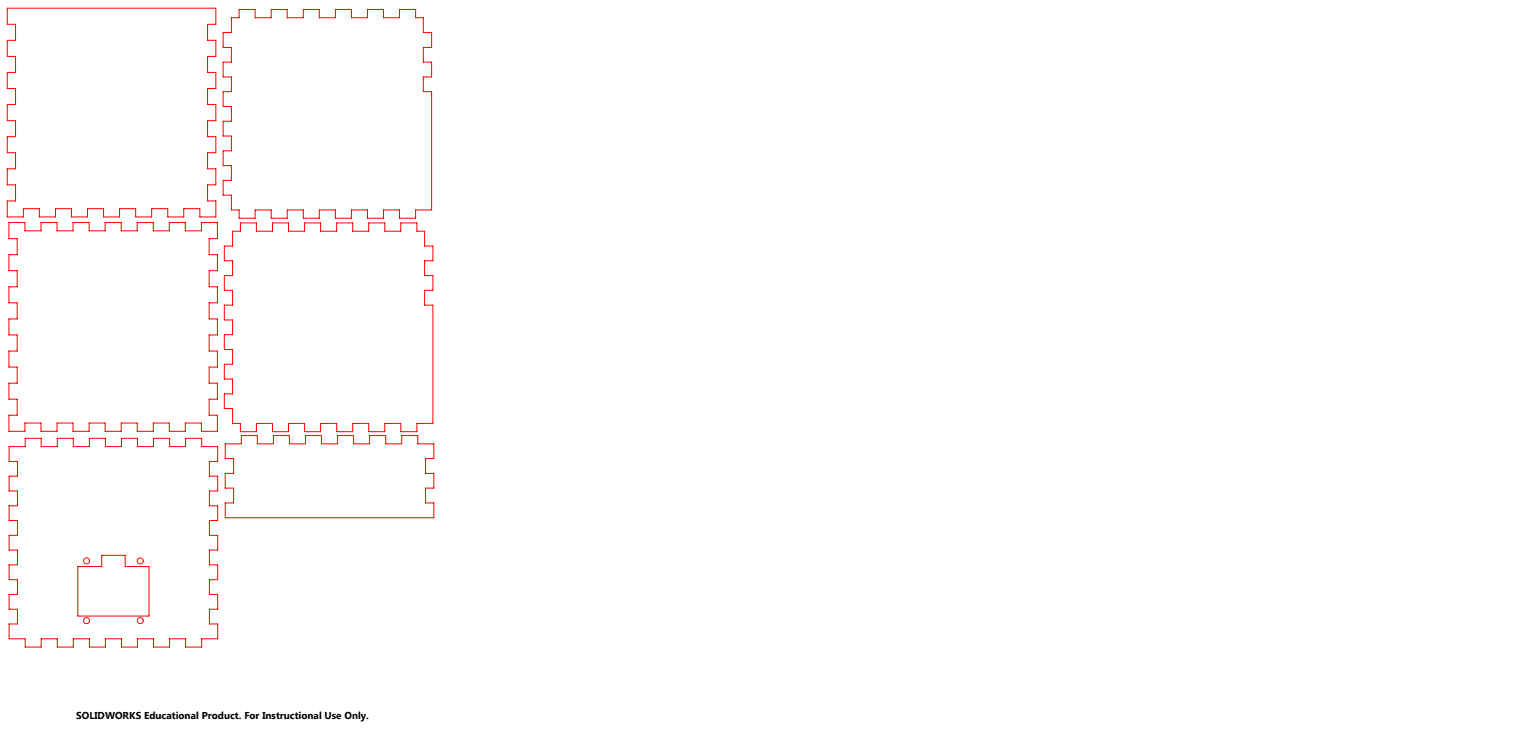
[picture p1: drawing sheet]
<svg xmlns="http://www.w3.org/2000/svg" width="584mm" height="279mm" viewBox="0 0 584 279" stroke-linecap="round" stroke-linejoin="round" font-family="sans-serif">
<g fill="none" stroke="#f00" stroke-width=".38">
<path d="M2.8 3.1h80v6.2h-3.2v6.2h3.2v6.1h-3.2v6.2h3.2v6.1h-3.2v6.2h3.2v6.1h-3.2v6.2h3.2v6.1h-3.2v6.2h3.2v6.1h-3.2v6.2h3.2v6.1h-6.1v-3.1h-6.2v3.1h-6.2v-3.1h-6.1v3.1h-6.2v-3.1h-6.1v3.1h-6.2v-3.1h-6.2v3.1h-6.1v-3.1h-6.1v3.1h-6.2v-3.1h-6.1v3.1h-6.2v-6.1h3.2v-6.2h-3.2v-6.1h3.2v-6.2h-3.2v-6.1h3.2v-6.2h-3.2v-6.1h3.2v-6.2h-3.2v-6.1h3.2v-6.2h-3.2v-6.1h3.2v-6.2h-3.2zM91.7 3.6h6.2v3.2h6.1v-3.2h6.2v3.2h6.1v-3.2h6.2v3.2h6.2v-3.2h6.1v3.2h6.2v-3.2h6.1v3.2h6.1v-3.2h6.2v3.2h3v5.7h3.2v5.7h-3.2v5.6h3.2v5.7h-3.2v5.6h3.2v45.4h-6.2v3.1h-6.2v-3.1h-6.1v3.1h-6.1v-3.1h-6.2v3.1h-6.1v-3.1h-6.2v3.1h-6.2v-3.1h-6.1v3.1h-6.2v-3.1h-6.1v3.1h-6.2v-3.1h-2.9v-5.7h-3.2v-5.7h3.2v-5.6h-3.2v-5.7h3.2v-5.7h-3.2v-5.6h3.2v-5.7h-3.2v-5.7h3.2v-5.6h-3.2v-5.7h3.2v-5.6h-3.2v-5.7h3.2v-5.7h2.9zM3.4 85.3h6.2v3.2h6.1v-3.2h6.2v3.2h6.1v-3.2h6.2v3.2h6.1v-3.2h6.2v3.2h6.1v-3.2h6.2v3.2h6.1v-3.2h6.2v3.2h6.2v-3.2h6.1v6.2h-3.2v6.1h3.2v6.2h-3.2v6.1h3.2v6.2h-3.2v6.1h3.2v6.2h-3.2v6.1h3.2v6.2h-3.2v6.2h3.2v6.1h-3.2v6.1h3.2v6.2h-6.1v-3.2h-6.2v3.2h-6.2v-3.2h-6.1v3.2h-6.2v-3.2h-6.1v3.2h-6.2v-3.2h-6.1v3.2h-6.2v-3.2h-6.1v3.2h-6.2v-3.2h-6.1v3.2h-6.2v-6.2h3.2v-6.1h-3.2v-6.1h3.2v-6.2h-3.2v-6.2h3.2v-6.1h-3.2v-6.2h3.2v-6.1h-3.2v-6.2h3.2v-6.1h-3.2v-6.2h3.2v-6.1h-3.2zM92.2 85.4h6.2v3.2h6.1v-3.2h6.2v3.2h6.1v-3.2h6.2v3.2h6.2v-3.2h6.1v3.2h6.1v-3.2h6.2v3.2h6.1v-3.2h6.2v3.2h3v5.7h3.2v5.6h-3.2v5.7h3.2v5.7h-3.2v5.6h3.2v45.4h-6.2v3.2h-6.2v-3.2h-6.1v3.2h-6.2v-3.2h-6.1v3.2h-6.1v-3.2h-6.2v3.2h-6.2v-3.2h-6.1v3.2h-6.2v-3.2h-6.1v3.2h-6.2v-3.2h-3v-5.7h-3.2v-5.6h3.2v-5.7h-3.2v-5.7h3.2v-5.7h-3.2v-5.6h3.2v-5.7h-3.2v-5.7h3.2v-5.6h-3.2v-5.7h3.2v-5.7h-3.2v-5.6h3.2v-5.7h3zM3.5 171.2h6.2v-3.2h6.1v3.2h6.2v-3.2h6.1v3.2h6.2v-3.2h6.1v3.2h6.2v-3.2h6.1v3.2h6.2v-3.2h6.2v3.2h6.1v-3.2h6.2v3.2h6.1v5.6h-3.2v5.7h3.2v5.7h-3.2v5.7h3.2v5.6h-3.2v5.7h3.2v5.6h-3.2v5.7h3.2v5.7h-3.2v5.6h3.2v5.7h-3.2v5.6h3.2v5.7h-6.1v3.2h-6.2v-3.2h-6.1v3.2h-6.2v-3.2h-6.2v3.2h-6.1v-3.2h-6.2v3.2h-6.1v-3.2h-6.2v3.2h-6.1v-3.2h-6.2v3.2h-6.1v-3.2h-6.2v-5.7h3.2v-5.6h-3.2v-5.7h3.2v-5.6h-3.2v-5.7h3.2v-5.7h-3.2v-5.6h3.2v-5.7h-3.2v-5.6h3.2v-5.7h-3.2v-5.7h3.2v-5.7h-3.2zM86.4 170.1h6.2v-3.2h6.1v3.2h6.2v-3.2h6.1v3.2h6.2v-3.2h6.1v3.2h6.2v-3.2h6.1v3.2h6.2v-3.2h6.2v3.2h6.1v-3.2h6.2v3.2h6.1v5.7h-3.2v5.6h3.2v5.7h-3.2v5.7h3.2v5.6h-80v-5.6h3.2v-5.7h-3.2v-5.7h3.2v-5.6h-3.2zM29.8 217.1h9.2v-4.3h9v4.3h9.2v19h-27.4z"/>
<circle cx="33.2" cy="215" r="1.15"/>
<circle cx="53.8" cy="215" r="1.13"/>
<circle cx="33.2" cy="237.9" r="1.15"/>
<circle cx="53.8" cy="237.9" r="1.15"/>
</g>
<text font-size="3.8" x="29.2" y="275.5">SOLIDWORKS Educational Product. For Instructional Use Only.</text>
</svg>
